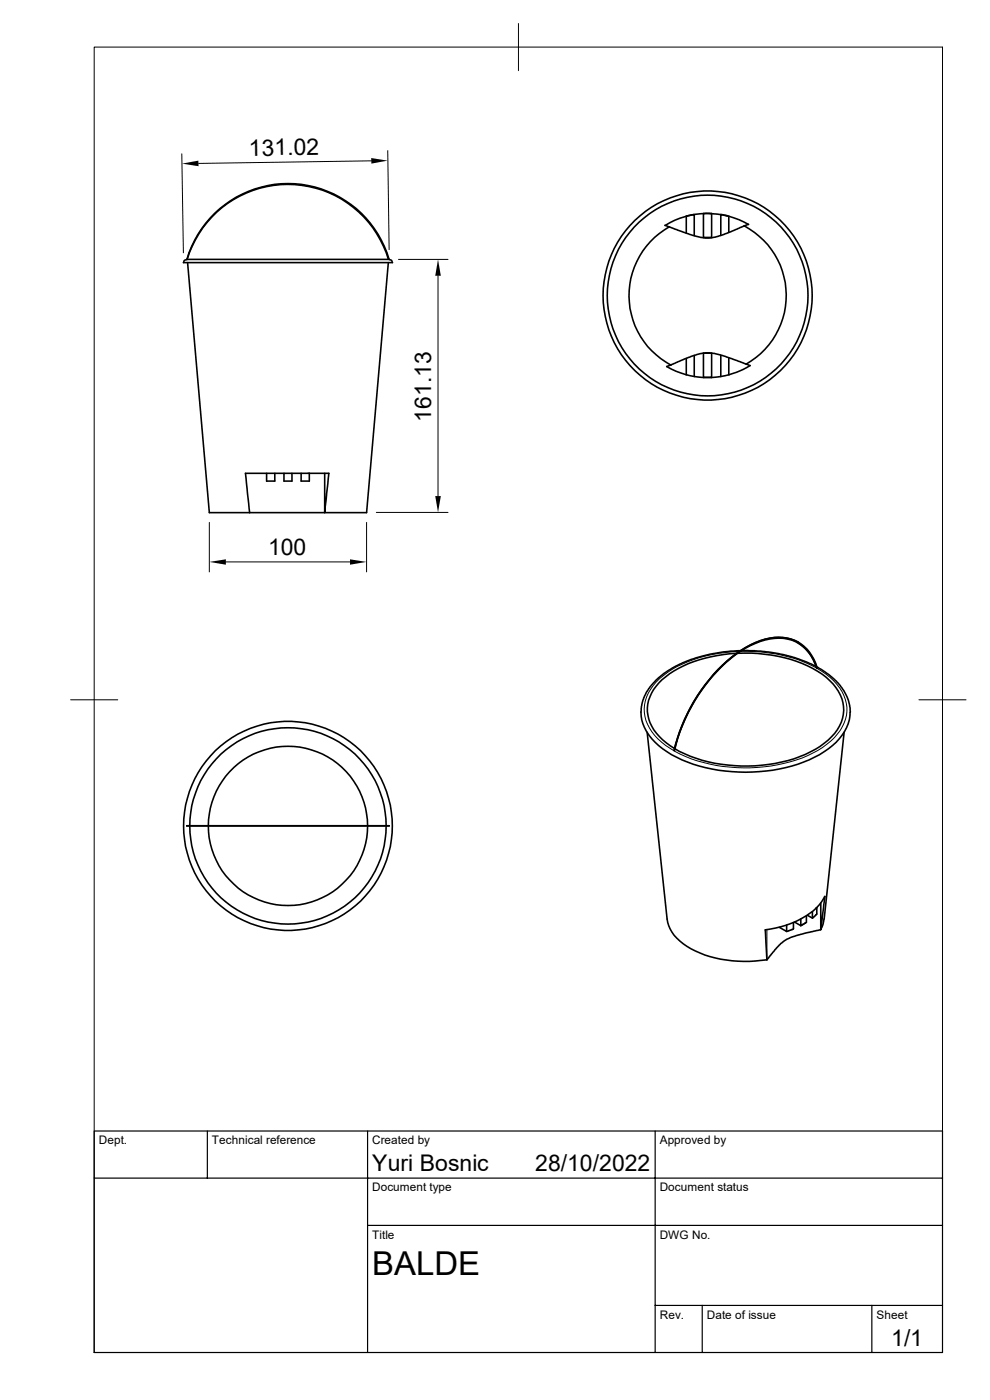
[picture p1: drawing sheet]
<svg xmlns="http://www.w3.org/2000/svg" width="210mm" height="297mm" viewBox="0 0 210 297" stroke-linecap="round" stroke-linejoin="round" font-family="sans-serif">
<g fill="none" stroke="#000" stroke-width=".34">
<path d="M39.8 55.7l4.6 53.1h8.6M82.4 55.7l-4.6 53.1h-24.8M82.4 55a22.3 22.3 0 0 0-21.4-15.9 22.3 22.3 0 0 0-21.4 15.9M82.4 55h.1M82.5 54.9a22.3 22.3 0 0 0-21.4-16 22.3 22.3 0 0 0-21.4 16.1M83.3 55.7h-44.3a.66 .66 0 0 1 .9-.7h42a1.05 1.05 0 0 1 1.3 .7M141.1 47.8l.8 .3M141.9 48.1a16.7 16.7 0 0 0 .4 29.4M145.6 49.4v-3.6l1.7-.3v4.5M149.2 45.3h1.8v5.1h-1.8zM154.4 45.8a16.9 16.9 0 0 0-13.3 2M154.6 49.3v-3.5l-1.7-.3v4.5"/>
<path d="M154.6 45.9l2.2 .7 2 1M157.9 47.9l-4.7 2-2.8 .6h-1.1l-1.9-.4-5.5-2M157.9 47.9a16.7 16.7 0 0 1 .4 29.4M158.8 47.6l-.9 .3M141.4 77.8l5.6-2.3 2.8-.7 1.1 .1 1.8 .4 6.4 2.3a17.2 17.2 0 0 1-17.7 .2zM145.6 76v3.5M147.3 75.4v4.4M149.2 74.9h1.8v5.2h-1.8zM152.9 75.4v4.4M154.6 75.9v3.6M56.6 100.4v1.7h1.7v-1.7M60.2 100.4v1.7h1.7v-1.7"/>
<path d="M63.9 100.4v1.7h1.7v-1.7M65.6 100.4h-13.5l.9 8.4M65.6 100.4h4.2l-.9 8.4v-8.4M156.3 138.6a26.1 26.1 0 0 0-15.8 5.6 8.3 8.3 0 0 0-2.9 8.3 11.3 11.3 0 0 0 5.5 6.3M156.5 138.6a29.7 29.7 0 0 1 17.9 4.4 9.6 9.6 0 0 1 4.6 7.7 9.8 9.8 0 0 1-5.1 7.7 31.7 31.7 0 0 1-22.3 3.5l-2.7-.6-2.5-.9-3.3-1.6M157.1 138a28.2 28.2 0 0 0-17 5.5l-1 .9-1.5 1.7-.9 1.6-.5 1.6a8.5 8.5 0 0 0 2.7 8.1 24.8 24.8 0 0 0 14.9 6.2 34 34 0 0 0 20.1-3.5 11.9 11.9 0 0 0 6.4-8.2v-.8M157.3 138l4 .1 5 .8 3.2 .9 3.6 1.6M169.3 136.4a9.2 9.2 0 0 1 4 5.4M169.4 136.3a10.4 10.4 0 0 0-10.1 .4 33.2 33.2 0 0 0-14.6 17.3l-1.7 5.2a36.8 36.8 0 0 1 14.2-21.2 13.1 13.1 0 0 1 10.5-2.4 8.4 8.4 0 0 1 5.7 6.1M137.3 155.4l4.2 39.6a8.6 8.6 0 0 0 5.1 6.3 26.5 26.5 0 0 0 16.1 2.3M173.3 141.8a8.4 8.4 0 0 0-11-6 24.4 24.4 0 0 0-12.2 9 36.3 36.3 0 0 0-7 14.4M173.3 141.5l2.8 1.8 2.2 2.2 .7 1.1 .8 1.6 .5 1.5 .1 1.4"/>
<path d="M173.4 141.7l-.1 .1M179.1 155.4l-4.3 39.6M39.6 175.2h42.9zM40.3 175.2a20.8 20.8 0 0 0 20.8 20.8 20.8 20.8 0 0 0 20.8-20.8M40.3 175.2a20.8 20.8 0 0 1 20.8-20.8 20.8 20.8 0 0 1 20.8 20.8M44.2 175.2a16.9 16.9 0 0 0 16.9 16.9 16.9 16.9 0 0 0 16.9-16.9M44.2 175.2a16.9 16.9 0 0 1 16.9-16.9 16.9 16.9 0 0 1 16.9 16.9M162.3 197.3l.4 6.3M166.9 196.3v1.3l-1.6-.9M168.3 195.7v1.4l-1.4 .5M168.6 195.6l1.3 .8M169.9 195v1.4"/>
<path d="M171.1 194.3v1.4l-1.2 .7M172.3 193.4v1.4M173.1 192.7l.2-.1v1.3l-.9 .9-1.1-.6M174.1 197.2l-4.7 1.1-2.6 1-1.7 1.4-2.4 2.9M174.8 195l-.2 1.1-.5 1.1M175 190.2a11.1 11.1 0 0 1-5.6 5l-2.8 1.1-4.3 1M175 190.2l-.9 7v-5.6"/>
<circle cx="150.1" cy="62.7" r="21.3"/>
<circle cx="150.1" cy="62.7" r="22.2"/>
<circle cx="61.1" cy="175.2" r="22.2"/>
</g>
<g fill="none" stroke="#000" stroke-width=".21">
<path d="M20 10h179.9v276.9h-179.9zM110 5v10M38.6 32.6l.3 21M78.8 34.1l-36.7 .6M82.3 32l.2 21M84.5 55h10.5M92.9 58.5v46.7M44.4 110.8v10.5M47.9 119.2h26.4M77.8 110.8v10.5M79.8 108.7h15.2M156.8 138.2a28.6 28.6 0 0 0-15.2 4.4 10.2 10.2 0 0 0-4.9 7.8 9.8 9.8 0 0 0 4.5 7.8 30.6 30.6 0 0 0 19.4 4.6 27.5 27.5 0 0 0 14.8-4.9 9.4 9.4 0 0 0 4.3-7.9 10.5 10.5 0 0 0-5.4-7.6l-1-.6"/>
<path d="M157.1 138.2a32.2 32.2 0 0 1 16.1 3.5M15 148.5h10M194.9 148.5h10M162.7 197.3v6.3"/>
</g>
<circle cx="149.3" cy="80.1" r=".17" fill="#000"/>
<path d="M20 239.9h179.9v47h-179.9zM44 239.9v10M78 239.9v47M139 239.9v47M20 249.9h179.9M78 260h121.9M139 276.9h60.9M149 276.9v10M185 276.9v10" fill="none" stroke="#000" stroke-width=".25"/>
<path d="M38.6 34.7l3.5-.6v1.2zM78.7 33.5l3.6 .6-3.5 .6zM92.9 55l.6 3.5h-1.2zM44.4 119.2l3.5-.5v1.1zM74.3 118.7l3.5 .5-3.5 .6zM92.3 105.2h1.2l-.6 3.5z" fill="#000"/>
<text font-size="7" x="79" y="270.5">BALDE</text>
<g font-size="4.9">
<text x="52.8" y="33.1" transform="rotate(-1 52.8 33.1)">131.02</text>
<text x="91.4" y="89.5" transform="rotate(-90 91.4 89.5)">161.13</text>
<text x="56.9" y="117.8">100</text>
<text x="79" y="248.5">Yuri Bosnic</text>
<text x="113.5" y="248.5">28/10/2022</text>
<text x="189.1" y="285.6">1/1</text>
</g>
<g font-size="2.5">
<text x="21" y="242.7">Dept.</text>
<text x="45" y="242.7">Technical reference</text>
<text x="78.9" y="242.7">Created by</text>
<text x="140" y="242.7">Approved by</text>
<text x="79" y="252.8">Document type</text>
<text x="139.9" y="252.8">Document status</text>
<text x="79" y="262.8">Title</text>
<text x="139.9" y="262.8">DWG No.</text>
<text x="140" y="279.7">Rev.</text>
<text x="149.9" y="279.7">Date of issue</text>
<text x="186" y="279.7">Sheet</text>
</g>
</svg>
